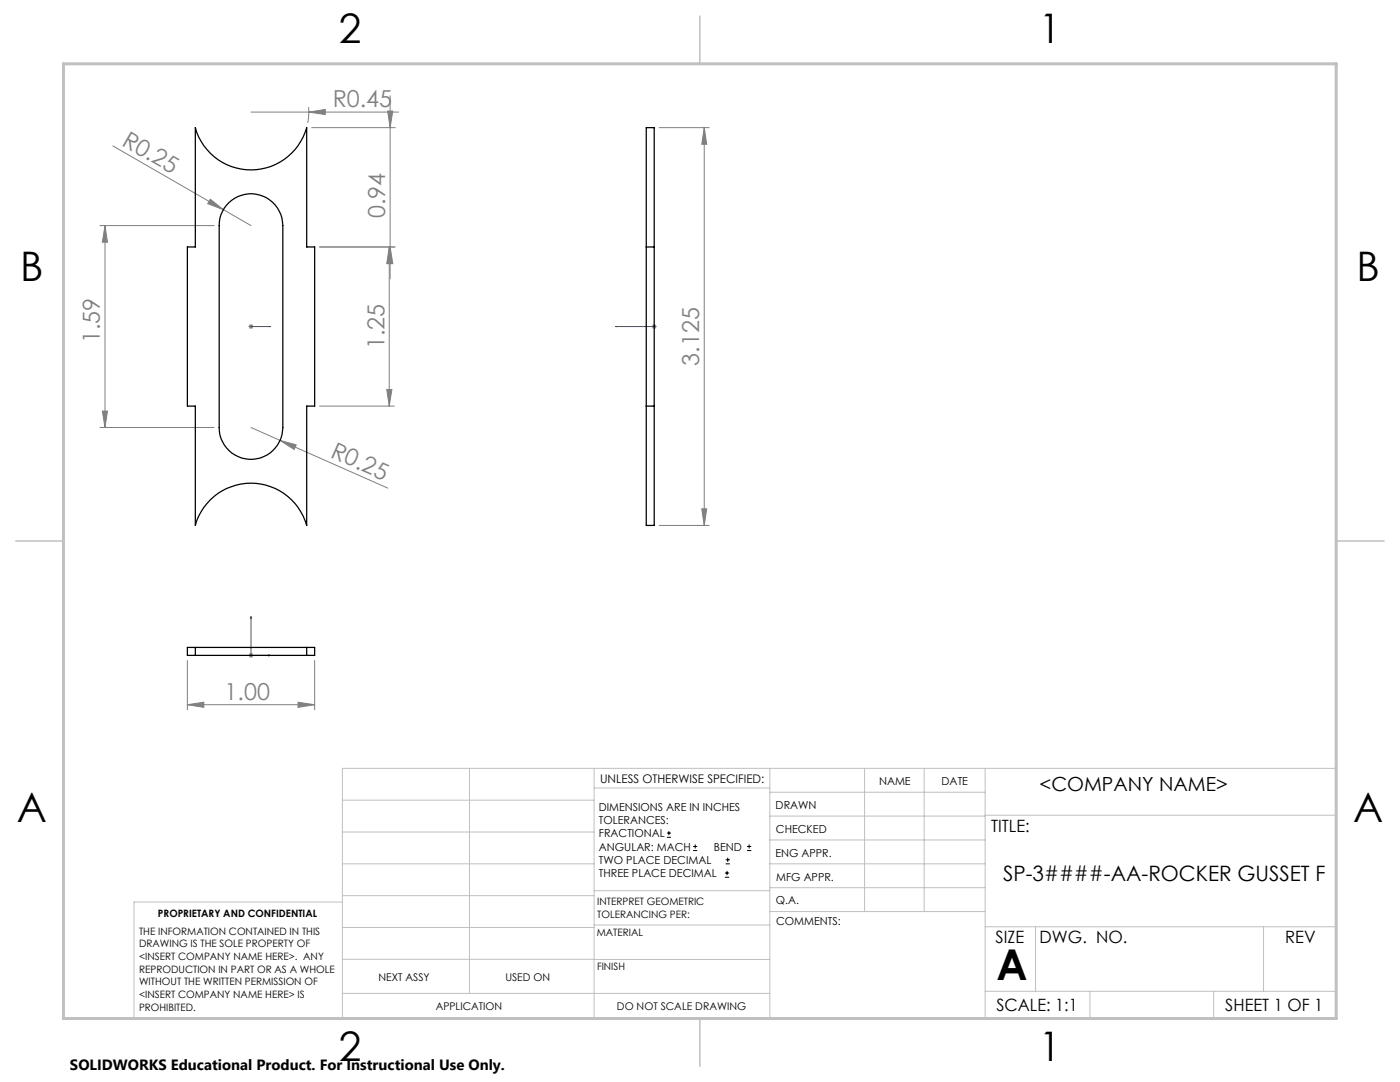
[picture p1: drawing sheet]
<svg xmlns="http://www.w3.org/2000/svg" width="279mm" height="216mm" viewBox="0 0 279 216" stroke-linecap="round" stroke-linejoin="round" font-family="sans-serif">
<g fill="none" stroke="#000" stroke-width=".2">
<path d="M133.1 167.1h.8M133.1 166.2h.8M133.5 165.8v.9M138.3 169.7h.8M138.3 168.9h.8M138.7 168.5v.8M144.7 175h.8M144.7 174.2h.8M144.8 172.4h.9M144.8 171.6h.9M145.1 173.8v.8M145.2 171.1v.9"/>
<path d="M149.1 169.7h.8M149.1 168.9h.8M149.5 168.5v.8"/>
</g>
<path d="M50 65.2h.2zM50.1 65.2h.1M50.1 65.2h3.9M54 65.2h-.4h.4M122.8 65.2h.4h-.4M122.8 65.2h7.8M130.5 65.2h.1zM130.6 65.2h.1M50.1 123l.1 .4h-.2zM50.1 123v7.8h3.9M53.6 130.7l.4 .1-.4 .1z" fill="none" stroke="#00f" stroke-width=".2"/>
<g fill="none" stroke="#808080" stroke-width=".2">
<path d="M77.9 19.1v36.5M22.5 29.1l27.6 15.9M42 39.8l2.6 2-3.1-1.2zM50.1 22.4h29.5M61.6 21.4v1.9l-.2 1.2M61.6 22.4l3.3-.6v1.1zM62.2 25.5h16.7M77.4 22.2h1l-.5 3.3zM131.6 25.5h9.9M140.5 25.5l.5 3.3h-.9zM140.5 25.5v79.3M19.9 45h22.8"/>
<path d="M21 45l.4 3.3h-1zM21 45v40.3M63.8 49.3h15.1M77.7 49.3l.5 3.3h-1zM77.7 49.3v31.7M77.9 49.3l.5 3.3h-1zM49.6 65.2h1M49.7 64.8l.7 .7M50.1 64.7v1M50.4 64.8l-.7 .7M77.2 77.7h1l-.5 3.3zM130 65.2h1.1"/>
<path d="M130.2 64.8l.7 .7M130.6 64.7v1M130.9 64.8l-.7 .7M19.9 85.3h22.8M20.4 82h1l-.4 3.3zM50.1 85.3l5.8 2.6M55.9 87.9l3.2 .9-.4 .9zM55.9 87.9l21.5 9.5M63.8 81h14.9M131.6 104.8h9.9M140.1 101.5h.9l-.5 3.3zM37.4 131.8v9.8"/>
<path d="M49.6 130.8h1M49.7 130.4l.7 .7M50.1 130.3v1M50.4 130.4l-.7 .7M62.8 131.8v9.8M37.4 140.6l3.3-.5v1zM37.4 140.6h25.4M59.5 140.1l3.3 .5-3.3 .5z"/>
</g>
<g fill="none" stroke="#c0c0c0" stroke-width=".2">
<path d="M68.3 159.7h50.3M93.7 153.3v44.9M118.6 153.3v49.9M118.6 157.2h35M153.6 153.3v49.9M153.6 158.1h43M172.5 153.3v28.6M184.4 153.3v28.6M196.6 153.3v49.9M68.3 180h-41.6v23.2h240v-49.9h-198.4v49.9M68.3 166h50.3M68.3 178.7h50.3"/>
<path d="M68.3 172.4h50.3M118.6 177.7h35M153.6 162.8h43M153.6 177.1h43M153.6 172.4h43M153.6 167.6h43M196.6 162.7h70.1M68.3 198.2h85.3M68.3 191.4l85.3 .1M68.3 185.1h50.3M118.6 184.6h35M153.6 181.9h43"/>
<path d="M196.6 184.9h70.1M196.6 197.8h70.1M206.7 184.9v12.9M217.5 197.8v5.4M242.2 197.8v5.4M252.2 184.9v12.9"/>
</g>
<path d="M139.7 3.2v9.5M3.1 107.9h9.6M266.7 107.9h9.5M139.7 203.2v9.6" fill="none" stroke="#c0c0c0" stroke-width=".3"/>
<path d="M12.7 12.7h254v190.5h-254z" fill="none" stroke="#c0c0c0" stroke-width=".6"/>
<g fill="#00f">
<path d="M53.6 65.2h.4zM50 65.2h.2z"/>
<path d="M130.5 65.2h.1zM122.8 65.2h.4z"/>
<path d="M53.6 130.7l.4 .1-.4 .1zM50.1 123l.1 .4h-.2z"/>
</g>
<g fill="#808080">
<path d="M42 39.8l2.6 2-3.1-1.2z"/>
<path d="M55.9 87.9l3.2 .9-.4 .9z"/>
<path d="M61.6 22.4l3.3-.6v1.1z"/>
<path d="M59.5 140.1l3.3 .5-3.3 .5zM37.4 140.6l3.3-.5v1z"/>
<path d="M77.2 77.7h1l-.5 3.3zM77.7 49.3l.5 3.3h-1z"/>
<path d="M77.4 22.2h1l-.5 3.3zM77.9 49.3l.5 3.3h-1zM21 45l.4 3.3h-1zM20.4 82h1l-.4 3.3zM140.5 25.5l.5 3.3h-.9zM140.1 101.5h.9l-.5 3.3z"/>
</g>
<path d="M39 25.5a11.5 11.5 0 0 0 11.1 8.4 11.5 11.5 0 0 0 11.1-8.4v23.8h1.6v31.7h-1.6v23.8a11.5 11.5 0 0 0-11.1-8.4 11.5 11.5 0 0 0-11.1 8.4v-23.8h-1.6v-31.7h1.6zM129 25.5h1.6v79.3h-1.6zM45.7 40.4a6.4 6.4 0 0 1 6.9-1.2 6.4 6.4 0 0 1 3.8 5.8v40.3a6.4 6.4 0 0 1-6.3 6.4 6.4 6.4 0 0 1-6.4-6.4v-40.3a6.1 6.1 0 0 1 2-4.6zM129 49.3h1.6M129 81h1.6M39 129.2h22.2M39 130.8h22.2M39 129.2v1.6M39 129.2h-1.6v1.6h1.6M61.2 129.2v1.6M61.2 129.2h1.6v1.6h-1.6" fill="none" stroke="#000" stroke-width=".25"/>
<text font-size="8.5" x="198.9" y="195.5">A</text>
<g font-size="8.1">
<text x="67.6" y="8.5">2</text>
<text x="207.3" y="8.5">1</text>
<text x="4" y="56.2">B</text>
<text x="270.7" y="56.2">B</text>
<text x="3.3" y="164.1">A</text>
<text x="270" y="164.1">A</text>
<text x="67.6" y="211.7">2</text>
<text x="207.3" y="211.7">1</text>
</g>
<g font-size="4.7" fill="#808080">
<text x="66.4" y="21.4">R0.45</text>
<text x="24.1" y="28.9" transform="rotate(30 24.1 28.9)">R0.25</text>
<text x="76.9" y="43.5" transform="rotate(-90 76.9 43.5)">0.94</text>
<text x="20" y="68.5" transform="rotate(-90 20 68.5)">1.59</text>
<text x="76.7" y="69.7" transform="rotate(-90 76.7 69.7)">1.25</text>
<text x="139.6" y="72.9" transform="rotate(-90 139.6 72.9)">3.125</text>
<text x="65.8" y="91.1" transform="rotate(24 65.8 91.1)">R0.25</text>
<text x="44.8" y="139.6">1.00</text>
</g>
<text font-size="4.2" x="200.2" y="175.7">SP-3####-AA-ROCKER GUSSET F</text>
<text font-size="3.9" x="207.5" y="157.8">&lt;COMPANY NAME&gt;</text>
<g font-size="3.4">
<text x="197.8" y="166">TITLE:</text>
<text x="198.7" y="188.1">SIZE</text>
<text x="207.5" y="188.1">DWG. NO.</text>
<text x="256.5" y="188.2">REV</text>
<text x="198.8" y="201.7">SCALE: 1:1</text>
<text x="244.5" y="201.7">SHEET 1 OF 1</text>
</g>
<text font-size="3" x="14" y="213.5">SOLIDWORKS Educational Product. For Instructional Use Only.</text>
<text font-size="2.4" x="119.8" y="156.2">UNLESS OTHERWISE SPECIFIED:</text>
<g font-size="2.2">
<text x="119.5" y="161.8">DIMENSIONS ARE IN INCHES</text>
<text x="154.8" y="161.4">DRAWN</text>
<text x="175.4" y="156.6">NAME</text>
<text x="187.9" y="156.7">DATE</text>
<text x="119.5" y="164.4">TOLERANCES:</text>
<text x="119.5" y="167.1">FRACTIONAL</text>
<text x="154.9" y="166.3">CHECKED</text>
<text x="119.5" y="169.7">ANGULAR: MACH</text>
<text x="119.5" y="172.4">TWO PLACE DECIMAL</text>
<text x="142.5" y="169.7">BEND</text>
<text x="154.8" y="170.9">ENG APPR.</text>
<text x="119.5" y="175">THREE PLACE DECIMAL</text>
<text x="154.9" y="175.7">MFG APPR.</text>
<text x="154.9" y="180.4">Q.A.</text>
<text x="154.9" y="184.6">COMMENTS:</text>
</g>
<g font-size="2.1">
<text x="75.5" y="195.7">NEXT ASSY</text>
<text x="100.9" y="195.7">USED ON</text>
<text x="86.9" y="201.5">APPLICATION</text>
<text x="123.1" y="201.6">DO NOT SCALE DRAWING</text>
</g>
<g font-size="2">
<text x="31.5" y="182.9">PROPRIETARY AND CONFIDENTIAL</text>
<text x="119.2" y="180.6">INTERPRET GEOMETRIC</text>
<text x="119.2" y="183.1">TOLERANCING PER:</text>
<text x="27.8" y="186.5">THE INFORMATION CONTAINED IN THIS</text>
<text x="27.8" y="189">DRAWING IS THE SOLE PROPERTY OF</text>
<text x="27.8" y="191.6">&lt;INSERT COMPANY NAME HERE&gt;. ANY</text>
<text x="119.1" y="186.7">MATERIAL</text>
<text x="27.8" y="194.1">REPRODUCTION IN PART OR AS A WHOLE</text>
<text x="27.8" y="196.6">WITHOUT THE WRITTEN PERMISSION OF</text>
<text x="119.1" y="193.5">FINISH</text>
<text x="27.8" y="199.1">&lt;INSERT COMPANY NAME HERE&gt; IS</text>
<text x="27.8" y="201.7">PROHIBITED.</text>
</g>
</svg>
